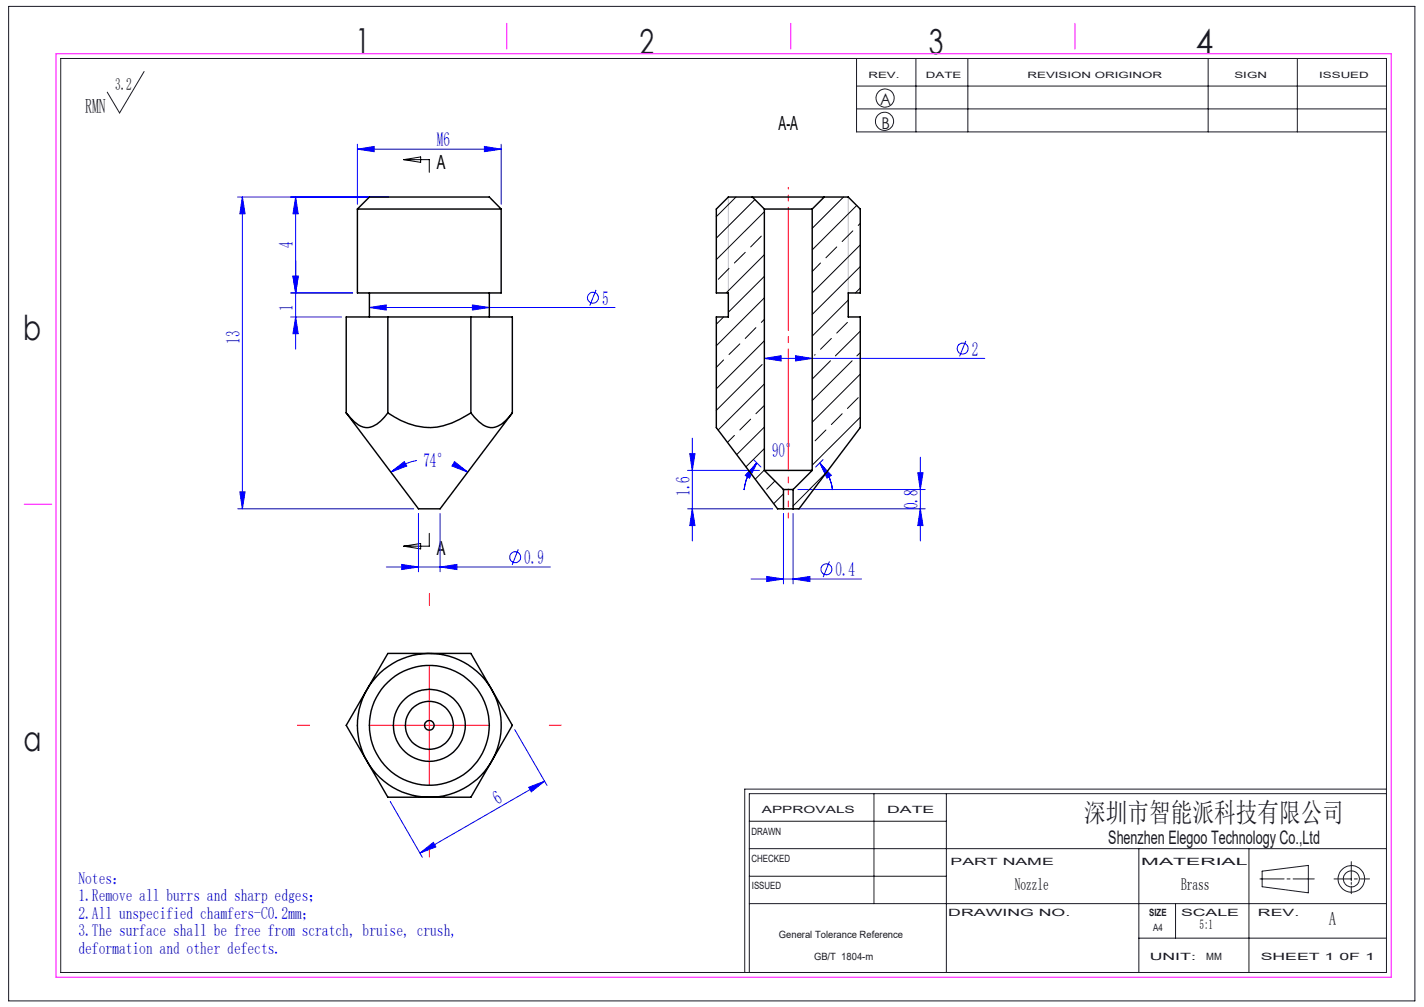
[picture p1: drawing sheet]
<svg xmlns="http://www.w3.org/2000/svg" width="297mm" height="210mm" viewBox="0 0 297 210" stroke-linecap="round" stroke-linejoin="round" font-family="sans-serif">
<g fill="none" stroke="#00f" stroke-width=".21">
<path d="M74.5 31.1l3.5-.6v1.1zM74.5 30.1v12.5M74.5 31.1h30M101 30.5l3.5 .6-3.5 .5zM104.5 30.1v12.5M49.6 41.1h31.4M50.6 41.1v65M50.6 41.1l.5 3.5h-1.1zM61.1 57.6h1.1l-.5 3.5zM61.7 41.1v31.7M61.7 41.1l.5 3.5h-1.1zM60.6 61.1h13"/>
<path d="M60.6 66.1h10.6M61.7 66.1l.5 3.5h-1.1zM77 64.1l3.5-.5v1.1zM77 64.1h51.3M98.5 63.6l3.6 .5-3.6 .6zM124.3 60.5l-1.3 3.2M159.4 74.7l3.5-.5v1.1zM159.4 74.7h46M165.9 74.2l3.5 .5-3.5 .6zM201.4 71.1l-1.3 3.2M81.5 98.5l2.8-2.2 .5 .9zM86.9 96a13.8 13.8 0 0 0-5.4 2.5"/>
<path d="M94.8 96.3l2.7 2.2-3.2-1.3zM95.1 97l2.4 1.5M143.4 98.1h15M143.9 94.6h1.1l-.6 3.5zM144.4 91.4v21.4M157.2 95.8l1.5 1.6M157.9 96.5l-1.6 3.2-.9-.6zM157.9 96.5a9.4 9.4 0 0 0-2.7 5.7M171 96.5l2.4 2.6-.9 .6zM171 96.5l.3 .4a9.8 9.8 0 0 1 2.3 5.3M171.7 95.8l-1.6 1.6M191.4 98.6h1.1l-.6 3.5z"/>
<path d="M191.9 95.3v17.5M49.6 106.1h36.7M50 102.6h1.1l-.5 3.5zM80.6 118.2h34.2M83.8 117.7l3.5 .5-3.5 .6zM87.3 107.1v12.1M91.8 118.2l3.5-.5v1.1zM91.8 107.1v12.1M108.1 114.6l-1.3 3.2M143.4 106.1h17.7M144.4 106.1l.6 3.5h-1.1zM163.4 107.1v14.7"/>
<path d="M165.4 107.1v14.7M166.4 106.1h26.6M166.4 102.1h26.6M173 117.1l-1.3 3.3M191.9 106.1l.6 3.5h-1.1zM156.7 120.7h23M159.9 120.2l3.5 .5-3.5 .6zM165.4 120.7l3.5-.5v1.1zM107.4 152.1l6.7 11.7M81.4 167.1l6.7 11.7M87.6 177.9l2.8-2.2 .5 .9zM110.3 164.2l3.3-1.3-2.8 2.2z"/>
<path d="M113.6 162.9l-26 15"/>
<circle cx="123.7" cy="62.1" r="1.15"/>
<circle cx="200.8" cy="72.7" r="1.14"/>
<circle cx="107.5" cy="116.2" r="1.13"/>
<circle cx="172.3" cy="118.7" r="1.15"/>
</g>
<g fill="none" stroke="#191924" stroke-width=".21">
<path d="M1.8 1.3h293.3v207.4h-293.3zM12.7 12.2h276.5v190.6h-276.5zM30.1 14.9l-5.2 8.7-2.5-4.4M178.6 12.2v15.3h110.6M178.6 17.9h110.6M191 12.2v15.3M201.9 12.2v15.3M252 12.2v15.3M270.6 12.2v15.3M178.6 22.7h110.6M156.3 177h132.9M156.3 171.3h41.1"/>
<path d="M182.3 165.5v22.9M197.4 165.5v37.3M237.5 177v25.8M260.5 177v25.8M281.8 179.7v4M289.2 165.5h-132.9v37.3M289.2 164.6h-133.9v38.2M156.3 188.4h132.9M156.3 182.7h41.1M237.5 195.6h51.7M245.2 188.4v7.2M262.8 183.3h5"/>
<path d="M263.2 181.7l9.7-1.2v5.7l-9.7-1.3zM268.4 183.3h.7M269.7 183.3h4.4M278.2 183.3h3.6M281.8 184v.4M281.8 184.8v1.6M282.5 183.3h.6M283.7 183.3h1.9"/>
<circle cx="184.5" cy="25.3" r="1.9"/>
<circle cx="184.6" cy="20.4" r="1.89"/>
<circle cx="281.9" cy="183.3" r="1.68"/>
<circle cx="281.9" cy="183.3" r="2.77"/>
</g>
<path d="M84.2 33.3h5.3v2.6M84.2 33.3l3.5-.6v1.2zM84.2 113.9l3.5-.6v1.2zM89.5 111.2v2.7h-5.3" fill="none" stroke="#000" stroke-width=".21"/>
<path d="M89.6 126.2v-2.5M64.6 151.2h-2.5M114.6 151.2h2.5M89.6 176.2v2.5" fill="none" stroke="#f00" stroke-width=".21" stroke-dasharray="30.5 1.3 1.3 1.3"/>
<path d="M89.5 138.8v25M77 151.3h25.1" fill="none" stroke="#f00" stroke-width=".21"/>
<path d="M164.4 39.1v4.5" fill="none" stroke="#f00" stroke-width=".21" stroke-dasharray="30.5 1.3 1.3 1.3" stroke-dashoffset="30.1"/>
<path d="M164.4 98.1v-54.5" fill="none" stroke="#f00" stroke-width=".21" stroke-dasharray="30.5 1.3 1.3 1.3" stroke-dashoffset="5.1"/>
<path d="M164.4 98.1v4" fill="none" stroke="#f00" stroke-width=".21" stroke-dasharray="30.5 1.3 1.3 1.3" stroke-dashoffset="30.4"/>
<path d="M164.4 108.1v-6" fill="none" stroke="#f00" stroke-width=".21" stroke-dasharray="30.5 1.3 1.3 1.3" stroke-dashoffset="29.4"/>
<path d="M151.9 41.1v20M176.9 41.1v20" fill="none" stroke="#c0c0c0" stroke-width=".21"/>
<path d="M11.7 11.2h278.5v192.6h-278.5zM105.7 4.9v5.3M164.9 4.9v5.3M224.2 4.9v5.3M5 105.2h5.8" fill="none" stroke="#f0f" stroke-width=".21"/>
<g fill="#00f">
<path d="M98.5 63.6l3.6 .5-3.6 .6zM77 64.1l3.5-.5v1.1z"/>
<path d="M83.8 117.7l3.5 .5-3.5 .6zM91.8 118.2l3.5-.5v1.1zM74.5 31.1l3.5-.6v1.1zM101 30.5l3.5 .6-3.5 .5zM94.8 96.3l2.7 2.2-3.2-1.3zM81.5 98.5l2.8-2.2 .5 .9zM159.4 74.7l3.5-.5v1.1zM165.9 74.2l3.5 .5-3.5 .6zM171 96.5l2.4 2.6-.9 .6zM157.9 96.5l-1.6 3.2-.9-.6z"/>
<path d="M159.9 120.2l3.5 .5-3.5 .6zM165.4 120.7l3.5-.5v1.1z"/>
<path d="M110.3 164.2l3.3-1.3-2.8 2.2zM87.6 177.9l2.8-2.2 .5 .9z"/>
<path d="M50 102.6h1.1l-.5 3.5zM50.6 41.1l.5 3.5h-1.1zM61.1 57.6h1.1l-.5 3.5zM61.7 41.1l.5 3.5h-1.1zM191.9 106.1l.6 3.5h-1.1zM191.4 98.6h1.1l-.6 3.5zM144.4 106.1l.6 3.5h-1.1zM143.9 94.6h1.1l-.6 3.5z"/>
<path d="M61.1 57.6h1.1l-.5 3.5zM61.7 66.1l.5 3.5h-1.1z"/>
</g>
<g fill="none" stroke="#000" stroke-width=".3">
<path d="M74.5 43.6v17.5h30v-17.5M74.5 43.6h30M74.5 43.6l2.5-2.5h25.1l2.4 2.5M156.9 41.1h15M156.9 41.1h-5l-2.5 2.5v17.5h2.5v5h-2.5v23.1l12.8 16.9h1.2M156.9 41.1l2.5 2.5M159.4 43.6h10M159.4 43.6v54.5M169.4 43.6v54.5M171.9 41.1h5l2.5 2.5v17.5h-2.5v5h2.5v23.1l-12.7 16.9h-1.3M171.9 41.1l-2.5 2.5M77 61.1v5"/>
<path d="M80.9 66.1v20M98.2 66.1v20M102.1 61.1v5M72.2 86.1a7.9 7.9 0 0 0 3.6 3 3.8 3.8 0 0 0 3.6-1.3l1.5-1.7M72.2 86.1l15.1 20h4.5l15.1-20M72.2 86.1v-20h34.7v20M80.9 86.1a13.7 13.7 0 0 0 13.3 2.1l4-2.1M98.2 86.1a7.9 7.9 0 0 0 3.6 3 3.7 3.7 0 0 0 3.6-1.3l1.5-1.7M159.4 98.1h10M159.4 98.1l4 4M169.4 98.1l-4 4M163.4 102.1h2"/>
<path d="M163.4 106.1h2M163.4 102.1v4M165.4 102.1v4M80.9 136.3h17.3l8.7 15-8.7 15h-17.3l-8.7-15z"/>
<circle cx="89.5" cy="151.3" r="15"/>
<circle cx="89.5" cy="151.3" r="12.5"/>
<circle cx="89.5" cy="151.3" r="1"/>
<circle cx="89.6" cy="151.3" r="5"/>
<circle cx="89.6" cy="151.3" r="7.5"/>
</g>
<g fill="none" stroke="#000" stroke-width=".21">
<path d="M152 56l-2.2 2.2M153.5 41.1l-4.1 4.1M155.4 52.6l-2.2 2.2M157.4 41.6l-8 8.1M158.8 49.2l-2.2 2.3M159.4 53.1l-8 8M159.4 57.6l-7.5 7.5M159.4 44.2l-10 9.9M171.1 54.8l-1.7 1.8M174.5 51.5l-2.2 2.3M175.9 41.1l-6.5 6.5M177.9 48.1l-2.3 2.3"/>
<path d="M178.7 42.9l-9.3 9.2M179.4 51.1l-10 10M179.4 55.6l-10 10M179.4 46.6l-.4 .4M150.9 66.1l-1.5 1.5M150.9 75.1l-1.5 1.5M154.3 71.7l-2.3 2.2M157.7 68.3l-2.3 2.3M159 76l-9.6 9.6M159.4 71.1l-10 10M159.4 66.6l-.6 .6M159.4 62.1l-10 10"/>
<path d="M170 73.9l-.1 .2M173.2 75.2l-3.8 3.8M173.4 70.6l-2.3 2.2M176.7 67.2l-2.2 2.3M176.9 62.6l-7.5 7.5M177.7 75.2l-8.3 8.3M179.4 69.1l-5.2 5.1M179.4 73.5l-.7 .7M179.4 60.1l-1 1M179.4 78l-10 10M153.2 90.8l-1.5 1.4M156.6 87.4l-2.3 2.3"/>
<path d="M159.4 89.1l-5.8 5.7M159.4 93.5l-3.8 3.9M159.4 80.1l-9.6 9.6M159.4 98l-1.9 1.9M159.4 84.6l-1.7 1.7M172.3 98.6l-6.9 6.9M172.3 89.7l-2.3 2.2M175.6 86.3l-2.2 2.2M179 82.9l-2.3 2.3M179.4 87l-10 10M161.6 100.3l-1.7 1.7M163.4 103l-2 2"/>
</g>
<g font-size="7.2" fill="#191924">
<text x="74.1" y="11">1</text>
<text x="133.4" y="11.2">2</text>
<text x="193.7" y="11.3">3</text>
<text x="249.4" y="11.3">4</text>
<text x="4.8" y="70.9">b</text>
<text x="4.9" y="156.5">a</text>
</g>
<text font-size="5.6" fill="#191924" x="226.2" y="171.5">深圳市智能派科技有限公司</text>
<text font-size="4.2" fill="#191924" x="17.8" y="23.5">RMN</text>
<g font-size="4.1">
<text x="162.4" y="27.1">A-A</text>
<text x="91.1" y="35.2">A</text>
<text x="91.1" y="115.8">A</text>
</g>
<g font-size="4.1" fill="#00f">
<text x="91.1" y="30.5">M6</text>
<text x="61.1" y="51.7" transform="rotate(-90 61.1 51.7)">4</text>
<text x="61.1" y="64.9" transform="rotate(-90 61.1 64.9)">1</text>
<text x="125.6" y="63.5">5</text>
<text x="50" y="71.7" transform="rotate(-90 50 71.7)">13</text>
<text x="202.7" y="74.1">2</text>
<text x="161" y="95.3">90°</text>
<text x="88.3" y="97.3">74°</text>
<text x="143.8" y="103.4" transform="rotate(-90 143.8 103.4)">1.6</text>
<text x="191.4" y="106.2" transform="rotate(-90 191.4 106.2)">0.8</text>
<text x="109.4" y="117.6">0.9</text>
<text x="174.3" y="120.2">0.4</text>
<text x="103.8" y="167.9" transform="rotate(-30 103.8 167.9)">6</text>
</g>
<g font-size="3.9" fill="#191924">
<text x="231.2" y="176">Shenzhen Elegoo Technology Co.,Ltd</text>
<text x="277.2" y="193">A</text>
</g>
<text font-size="3.5" fill="#191924" x="24" y="18.7">3.2</text>
<g font-size="3.5" fill="#00f">
<text x="16.4" y="184.4">Notes：</text>
<text x="16.4" y="188">1.Remove all burrs and sharp edges；</text>
<text x="16.4" y="191.6">2.All unspecified chamfers-C0.2mm；</text>
<text x="16.4" y="195.3">3.The surface shall be free from scratch, bruise, crush,</text>
<text x="16.4" y="198.9">deformation and other defects.</text>
</g>
<g font-size="3.5">
<text x="211.7" y="185.6">Nozzle</text>
<text x="246.3" y="185.6">Brass</text>
</g>
<g font-size="3.4" fill="#191924">
<text x="183.6" y="22">A</text>
<text x="183.8" y="27">B</text>
</g>
<text font-size="2.8" x="250.2" y="193.8">5:1</text>
<g font-size="2.1" fill="#191924">
<text x="158.9" y="169.5">APPROVALS</text>
<text x="185" y="169.5">DATE</text>
<text x="156.7" y="174.2">DRAWN</text>
<text x="156.7" y="179.7">CHECKED</text>
<text x="156.8" y="185.4">ISSUED</text>
<text x="198.2" y="180.4">PART NAME</text>
<text x="238" y="180.4">MATERIAL</text>
<text x="197.8" y="191">DRAWING NO.</text>
<text x="239.7" y="191">SIZE</text>
<text x="246.3" y="191">SCALE</text>
<text x="262.4" y="191">REV.</text>
<text x="162.4" y="195.6">General Tolerance Reference</text>
<text x="240.5" y="194.1">A4</text>
<text x="169.8" y="200.2">GB/T 1804-m</text>
<text x="239.8" y="200.2">UNIT:</text>
<text x="251.6" y="200.2">MM</text>
<text x="262.9" y="200.2">SHEET 1 0F 1</text>
</g>
<g font-size="1.8" fill="#191924">
<text x="181.1" y="16.3">REV.</text>
<text x="193.1" y="16.3">DATE</text>
<text x="214.3" y="16.3">REVISION ORIGINOR</text>
<text x="257.5" y="16.3">SIGN</text>
<text x="275.1" y="16.3">ISSUED</text>
</g>
</svg>
